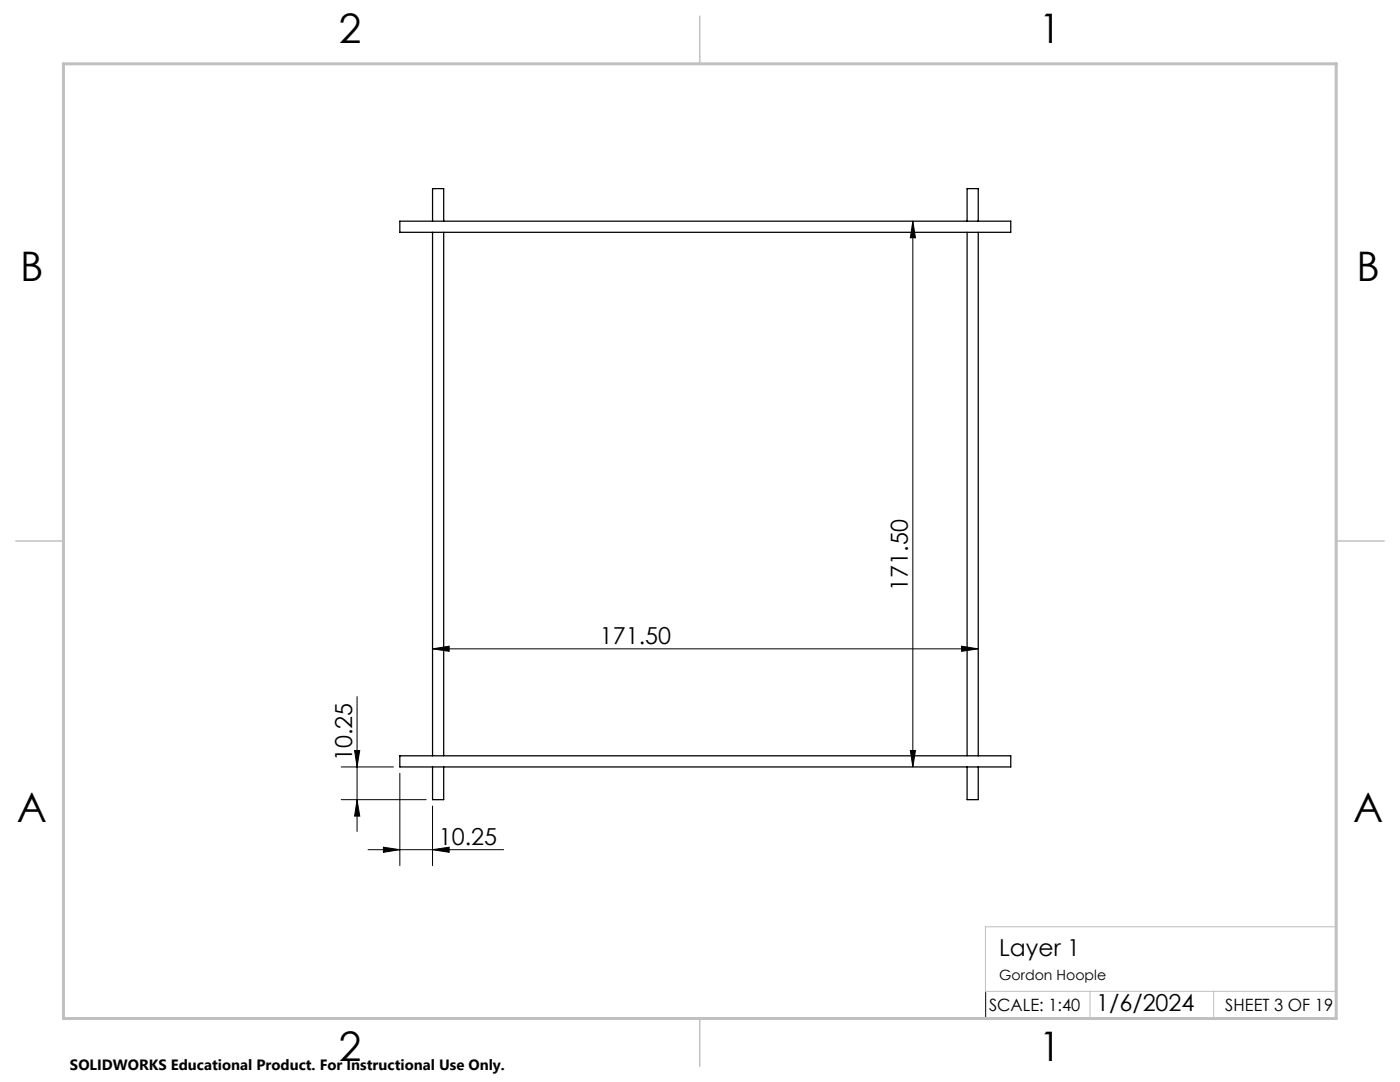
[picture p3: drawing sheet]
<svg xmlns="http://www.w3.org/2000/svg" width="279mm" height="216mm" viewBox="0 0 279 216" stroke-linecap="round" stroke-linejoin="round" font-family="sans-serif">
<path d="M79.8 44.1h121.9v2.3h-121.9zM86.3 44.1v-6.5h2.2v6.5M86.3 46.4v104.4M88.5 46.4v104.4M193 44.1v-6.5h2.2v6.5M193 46.4v104.4M195.2 46.4v104.4M79.8 150.8h121.9v2.2h-121.9zM86.3 153v6.6h2.2v-6.6M193 153v6.6h2.2v-6.6" fill="none" stroke="#000" stroke-width=".25"/>
<g fill="none" stroke="#000" stroke-width=".2">
<path d="M182.2 44.1l.5 3.3h-1zM182.2 44.1v108.9M71.3 139v26.9M86.3 129.5l3.3-.6v1.1zM86.3 129.5h108.9M191.9 128.9l3.3 .6-3.3 .5zM68.1 159.6h17M68.1 153h10.4M70.8 149.8h1l-.5 3.2zM71.3 159.6l.5 3.2h-1zM79.8 154.3v18.4M181.7 149.8h1l-.5 3.2z"/>
<path d="M73.4 169.5h27.1M76.5 169.1l3.3 .4-3.3 .6zM86.3 169.5l3.3-.4v1zM86.3 160.8v11.9M196.7 198v5.4"/>
</g>
<path d="M266.7 153.3v49.9h-240M196.6 184.9h70.1M196.6 197.8h70.1M196.7 184.9v12.9M217.5 197.8v5.4M242.2 197.8v5.4" fill="none" stroke="#c0c0c0" stroke-width=".2"/>
<path d="M139.7 3.2v9.5M3.1 107.9h9.6M266.7 107.9h9.5M139.7 203.2v9.6" fill="none" stroke="#c0c0c0" stroke-width=".3"/>
<path d="M12.7 12.7h254v190.5h-254z" fill="none" stroke="#c0c0c0" stroke-width=".6"/>
<g fill="#000">
<path d="M182.2 44.1l.5 3.3h-1zM181.7 149.8h1l-.5 3.2z"/>
<path d="M86.3 129.5l3.3-.6v1.1zM191.9 128.9l3.3 .6-3.3 .5zM76.5 169.1l3.3 .4-3.3 .6zM86.3 169.5l3.3-.4v1z"/>
<path d="M71.3 159.6l.5 3.2h-1zM70.8 149.8h1l-.5 3.2z"/>
</g>
<g font-size="8.1">
<text x="67.6" y="8.5">2</text>
<text x="207.3" y="8.5">1</text>
<text x="4" y="56.2">B</text>
<text x="270.7" y="56.2">B</text>
<text x="3.3" y="164.1">A</text>
<text x="270" y="164.1">A</text>
<text x="67.6" y="211.7">2</text>
<text x="207.3" y="211.7">1</text>
</g>
<g font-size="4.7">
<text x="181.2" y="117.9" transform="rotate(-90 181.2 117.9)">171.50</text>
<text x="119.7" y="128.4">171.50</text>
<text x="70.3" y="151.9" transform="rotate(-90 70.3 151.9)">10.25</text>
<text x="87.6" y="168.5">10.25</text>
<text x="199.4" y="190.7">Layer 1</text>
<text x="218.8" y="201.7">1/6/2024</text>
</g>
<g font-size="3.4">
<text x="197.4" y="201.7">SCALE: 1:40</text>
<text x="244.5" y="201.7">SHEET 3 OF 19</text>
</g>
<text font-size="3" x="14" y="213.5">SOLIDWORKS Educational Product. For Instructional Use Only.</text>
<text font-size="2.8" x="199.4" y="195.5">Gordon Hoople</text>
</svg>
